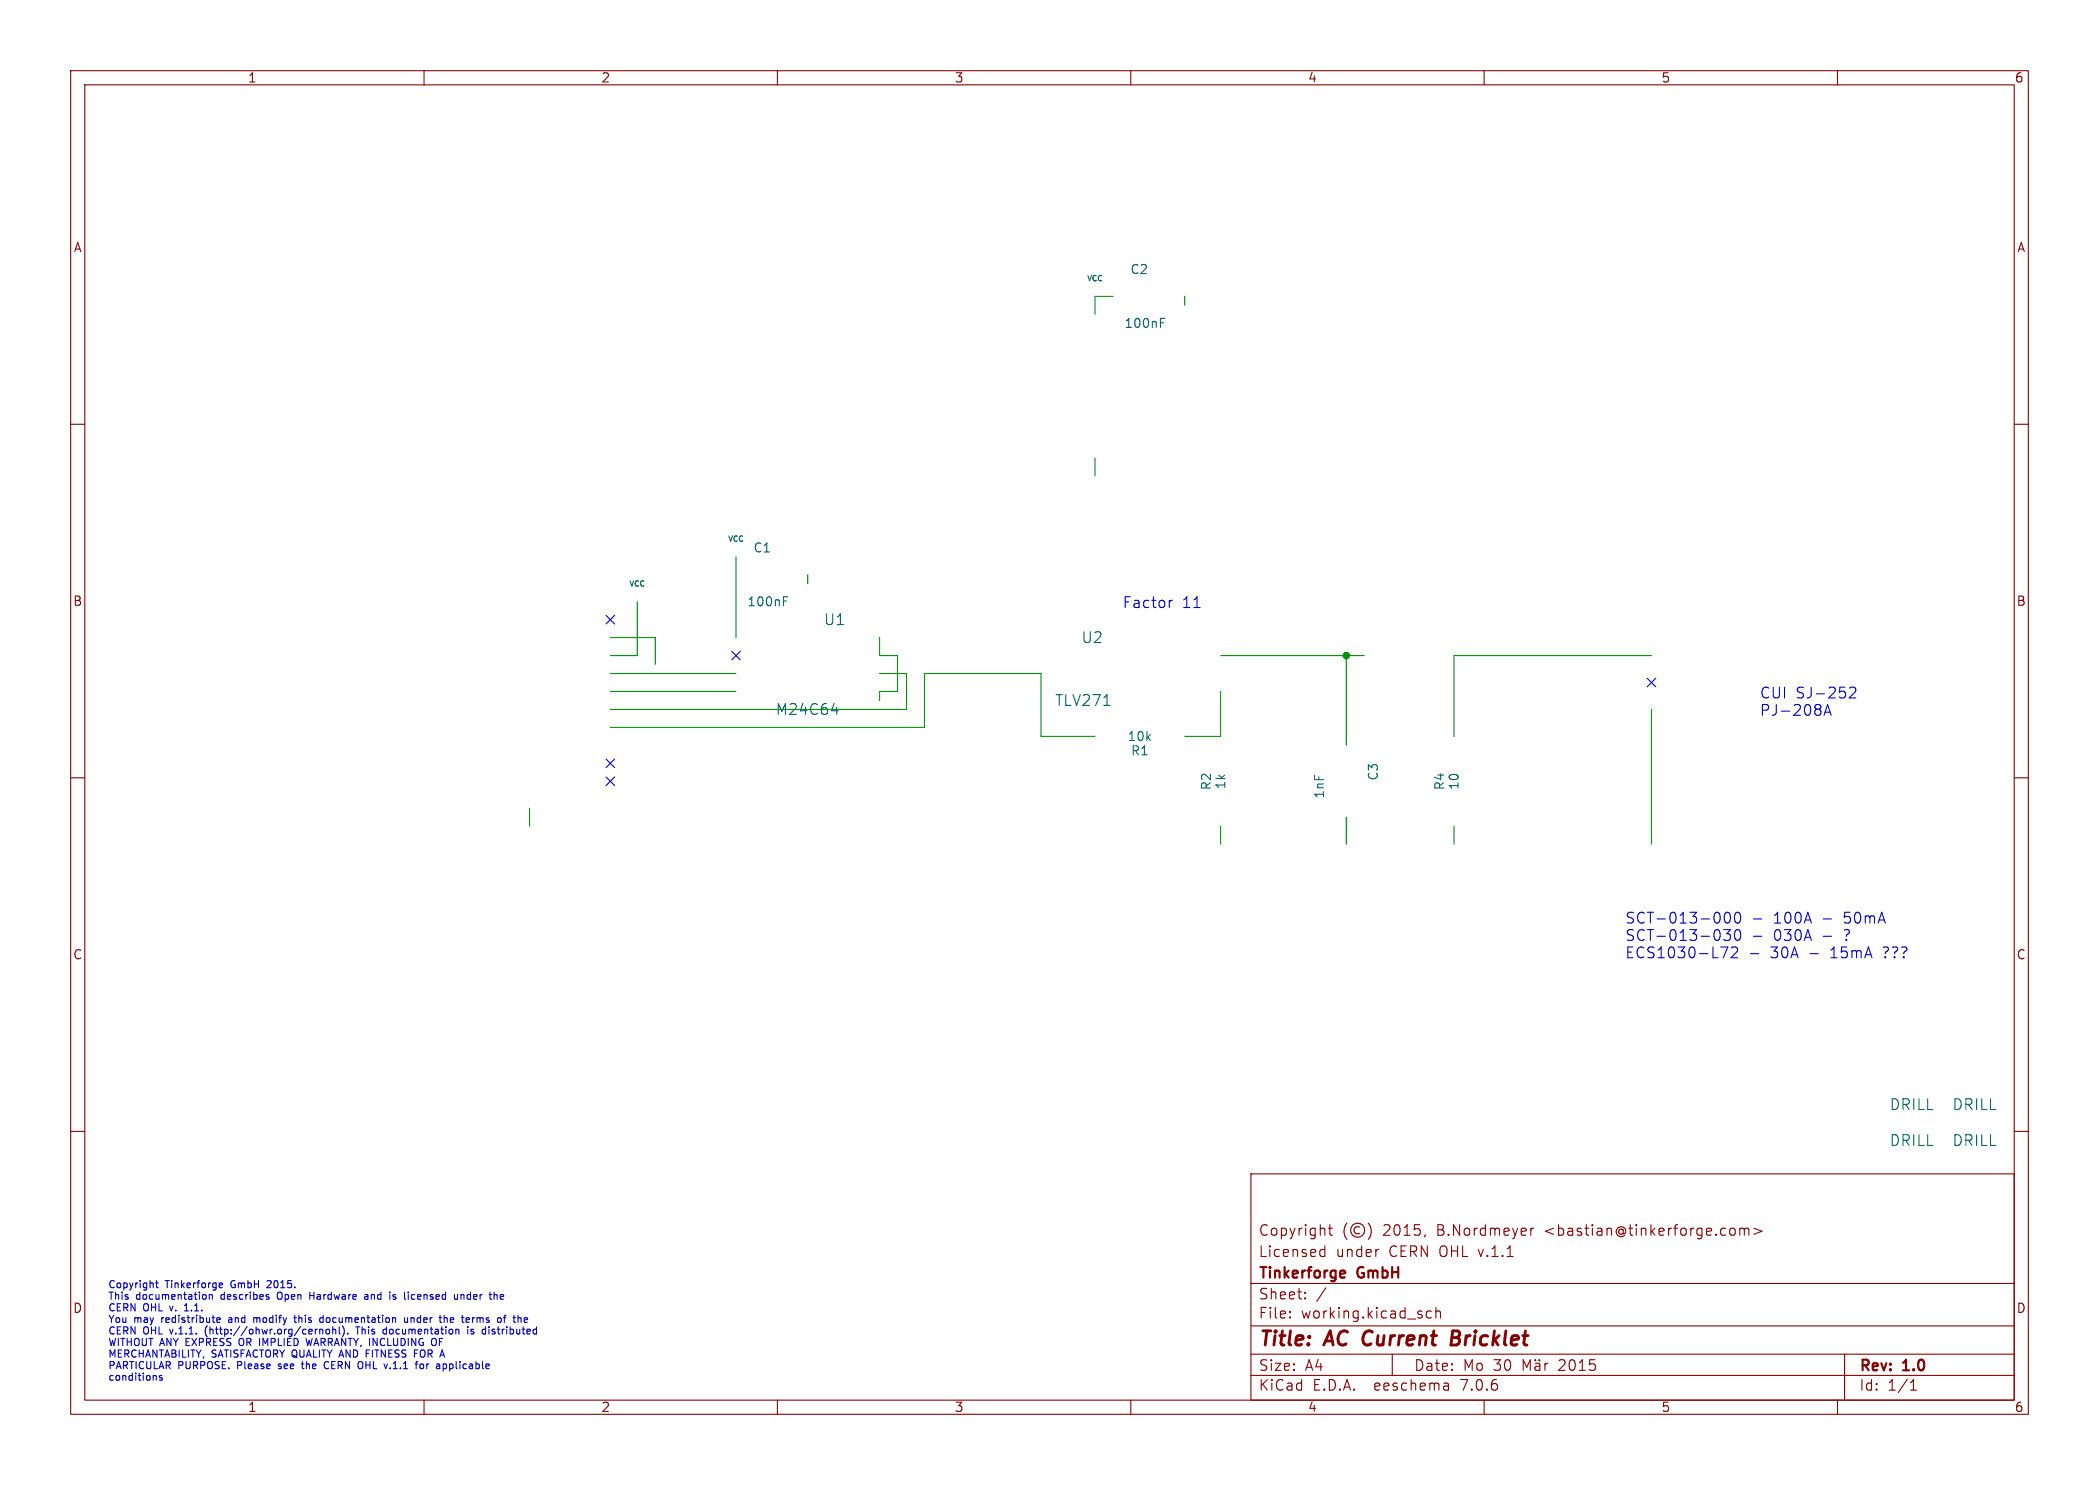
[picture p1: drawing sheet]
<svg xmlns="http://www.w3.org/2000/svg" width="297mm" height="210mm" viewBox="0 0 297 210" stroke-linecap="round" stroke-linejoin="round" font-family="sans-serif">
<g fill="none" stroke="#840000" stroke-width=".15">
<path d="M10 10h277v190h-277zM12 12h273v186h-273zM60 10v2M110 10v2M160 10v2M210 10v2M260 10v2M10 60h2M285 60h2M10 110h2M285 110h2M10 160h2"/>
<path d="M285 160h2M177 166h108v32h-108zM186.9 177.6l.1 .1 .5-.1M186.9 176.8l.1-.1 .5 .1M187.5 176.2v1.5M188 173.7h.5M188.2 173.2v1.3v.1l.3 .1M190.6 173a1.72 1.72 0 0 0 0 2.3M192.4 173.6a.52 .52 0 0 0-.8 .4 .52 .52 0 0 0 .8 .4M193.6 173a1.72 1.72 0 0 1 0 2.3M195 176.7h.1M201.7 174.6l-.2 .3"/>
<path d="M216.6 173.7v1M217 173.7l-.3 .1-.1 .2M245 173.7a.41 .41 0 0 1 .5 .3v.4a.41 .41 0 0 1-.5 .3M246.2 173.8a.37 .37 0 0 1 .6 .1M246.2 173.7v1M246.8 173.9l.2-.2 .4 .1 .1 .9M246.8 173.9v.8M248.2 173.7l1.1 .4-1.1 .5M60 198v2M110 198v2M160 198v2M177 194.5h108"/>
<path d="M177 191.5h108M177 187.5h108M177 181.5h108M182.5 186.3h.1l-.1 .1M182.5 186.3v.1M182.5 185.5v.1M182.5 185.5h.1l-.1 .1M184.7 183.6v.1M184.7 183.6h-.1l.1 .1M184.7 182.8v.1M184.7 182.8h-.1l.1 .1M187.6 182.1l-1.3 2"/>
<path d="M197 191.5v3M202.5 185.5l-.4-.1-.3 .3v.4l.2 .2 .1 .1 .4-.1M203.2 185.5a.37 .37 0 0 1 .6 .1v.8M203.2 184.9v1.5M204.9 195.7l.1 .9M205 196.5l-.2 .1M205 196h-.2M210 198v2M215.5 193.8v-1.5l.5 1.1 .5-1.1v1.5M217.2 192.9l.2-.1 .4 .1 .1 .9M217.2 192.3l.1 .1h-.1M217.2 192.3v.1"/>
<path d="M217.8 192.3l.1 .1h-.1M217.8 192.3l-.1 .1h.1M217.8 192.3v.1M217.9 193.2h-.5a.29 .29 0 0 0-.2 .3 .29 .29 0 0 0 .2 .3l.5-.1M218.6 192.8v1M219 192.8l-.3 .1-.1 .2M260 198v2M261 191.5v6.5M270.3 196.6h.9M270.3 195.5l.4-.4v1.5"/>
<circle cx="192.1" cy="174" r="1"/>
</g>
<path d="M205.4 189.2h.7M206.1 189.2l.3 .1M206.2 188.2h-.6l-.3 2h.8l.2-.1M206.3 189.1l-.2 .1" fill="none" stroke="#840000" stroke-width=".4"/>
<path d="M190.1 179.7l.2 .1v.2l-.7 .2M190.3 180.6l-.2 .1" fill="none" stroke="#840000" stroke-width=".3"/>
<g fill="none" stroke="#0000c2" stroke-width=".15">
<path d="M165.9 84.9l-.3 .1-.1 .2M261.7 97.3l.2-.1 .5 .1a.42 .42 0 0 1 .1 .5l-.9 .9h1M258.1 101.2l.5-1.6 .5 1.6M258.2 100.7h.8M243.3 129.2a1.28 1.28 0 0 1 0 1.2M243.3 131.6a1.28 1.28 0 0 1 0 1.2M243.5 133.9h1l-.7 1.5M243.9 131.5h.9l-.5 .5a.41 .41 0 0 1 .5 .3v.4l-.1 .2-.6 .1-.2-.2M244.1 129.2a.36 .36 0 0 1 .4-.2 .36 .36 0 0 1 .3 .3 .79 .79 0 0 1-.5 1.2 .93 .93 0 0 1-.2-1.3zM245 134.1l.2-.2 .5 .1a.41 .41 0 0 1 .1 .6l-.9 .8h1M245.6 129.1a.36 .36 0 0 1 .6 .2 .79 .79 0 0 1-.4 1.2 1.01 1.01 0 0 1-.2-1.4zM245.6 131.5a.36 .36 0 0 1 .6 .3 .79 .79 0 0 1-.4 1.2 1.01 1.01 0 0 1-.2-1.5z"/>
<path d="M247.7 134.9h1.1M248.1 130h1.2M248.1 132.4h1.2M22 194.5l.1 .2v.5M22 181.4h.4M22.2 181.1v.9l.2 .1M22.9 194.6l-.2-.1-.2 .2 .1 .1 .3 .1v.2h-.4M26.1 185.4h.6M26.3 184.5l-.2 .2M28.8 183.1h.3l.1 .2-.1 .4h-.3M29.1 187.9v.7M29.6 183.2l.2-.1h.2v.6"/>
<path d="M29.6 183.1v.6M30.7 186.7l.5-.1-.1-.2-.3-.1-.1 .2v.5h.4M31 181.6l.2-.2h.2l.1 .2v.1l-.5 .1M31 182l.2 .1h.3M32.4 186.7v.3M33.9 189.4v.7M35.9 186.3v.7M36.2 186.3l-.3 .1M37.8 181.1v.1M37.9 183.4l.2 .2-.2 .1M37.9 183.1h.1M38.3 181.5l-.6 .6h.7"/>
<path d="M39.3 182.9v.7M39.4 193.5l.1 .1M39.4 192.9v.3M41.6 186.3h.3M41.7 186v.9l.2 .1M42.6 192.9h.4M42.8 192.5v.9l.2 .2M43.3 189.3l.2 1 .2-.7 .2 .7M43.8 182.7v1M43.8 183.2h.6M45.2 186.8l.2 .2h.3M45.2 188v.7"/>
<path d="M45.2 188.1l.2-.1h.2l.1 .7M45.7 186.4l-.3-.1-.2 .2M45.7 186v1M46.1 192.6a.5 .5 0 0 0-.2 .6 .5 .5 0 0 0 .5 .3M46.2 188h.2l.2 .2v.3l-.2 .2-.2-.1-.1-.1zM47.1 188.1l.1-.1h.3v.7M47.1 187.6v1.1M48 187.6v.9l.1 .2M48.5 187.5a1.19 1.19 0 0 1 0 1.5M49.2 188.6v.1M50.6 187.6v1.1M51.2 192.6a.72 .72 0 0 1 0 .9"/>
<path d="M51.6 183.1h.4l.1 .6M51.8 191.4h.4M52.1 183.3l-.4 .1-.1 .1 .1 .2h.4M54.2 188.6l.2 .1 .3-.1M54.7 188h-.3l-.2 .1M54.7 187.6v1.1M55.6 183.7h.4M56 183.1h-.3l-.1 .1v.2l.4 .1M57.2 186.3l.1 .7h.2l.2-.1M57.7 186.3v.7M57.8 182.7v.1M58.2 186.3v.7"/>
<path d="M58.3 183.1l-.1 .2 .1 .4M58.3 186.3l-.1 .1M58.6 191.4h.4M59.5 192.9h.3l.1 .2v.3l-.1 .2-.3-.1-.1-.1zM61.6 189.3a.72 .72 0 0 1 0 .9M62.7 192.9h.3l.2 .2-.1 .4h-.4M62.9 186.4l.1-.1 .2 .1 .1 .6M62.9 186v1M64.3 183.1l.1 .6h.2h.1M64.7 183.1v.6M64.8 188l.1 .1v.6M65.2 183.1v.6"/>
<path d="M65.6 183.1h-.2l-.2 .1M66.2 187.6v.1M66.2 188v.7M66.3 186.3l.1 .3-.5 .1M66.4 187h-.1M66.6 188.6h.4M66.9 186.3v.7M66.9 186.4v.1M67 188h-.2l-.2 .1 .1 .2 .3 .1M69.2 187.6v.1M69.2 188v.7M70.1 183.1l.2 .1v.5"/>
<path d="M70.8 183.1v.6M71.2 186.3h.4M71.3 183.3l-.5 .1M71.6 186l-.2 .1v.9M74.2 187h.4M74.2 186.4l.3-.1 .2 .3-.5 .1"/>
</g>
<g fill="none" stroke="#009600" stroke-width=".15">
<path d="M157.5 41.9h-2.6v2.6M167.6 41.9v1.3M104.1 78.7v11.5M154.9 64.8v2.5M86.4 97.8h17.7M86.4 90.2h6.3v3.8M86.4 95.3h17.7M90.2 85.1v7.6h-3.8M114.3 81.3v1.3M124.5 95.3h3.8v5h-41.9M124.5 90.2v2.5h2.5v5.1h-2.5v1.3M172.7 97.8v6.3h-5.1"/>
<path d="M172.7 92.7h20.3M190.5 92.7v12.7M233.7 92.7h-28v11.4M74.9 114.3v2.5M86.4 102.9h44.4v-7.6h16.5v8.8h7.6M172.7 116.8v2.6M190.5 115.6v3.8M205.7 116.8v2.6M233.7 100.3v19.1"/>
</g>
<path d="M85.8 87l1.2 1.2M87 87l-1.2 1.2M103.5 92.1l1.2 1.2M104.7 92.1l-1.2 1.2M233.1 95.9l1.2 1.2M234.3 95.9l-1.2 1.2M85.8 107.3l1.2 1.3M85.8 109.9l1.2 1.2M87 109.9l-1.2 1.2M87 107.3l-1.2 1.3" fill="none" stroke="#000084" stroke-width=".15"/>
<path d="M164.2 45.6h.4M164.2 45h.6M110.9 85h.4M110.9 84.4h.6M156.2 99.8h.9M117.7 100.5h.9M118.4 100v1" fill="none" stroke="#006464" stroke-width=".15"/>
<circle cx="190.5" cy="92.7" r=".46" fill="#009600" stroke="#009600" stroke-width=".15"/>
<g font-size="2.8" fill="#840000">
<text x="178" y="190.9">Title:</text>
<text x="187.7" y="190.9">AC Current</text>
<text x="207" y="190.9">Bricklet</text>
</g>
<g font-size="2.1" fill="#006464">
<text x="116.5" y="88.6">U1</text>
<text x="153" y="91.2">U2</text>
<text x="109.7" y="101.3">M24C64</text>
<text x="149.2" y="100.1">TLV271</text>
<text x="267.3" y="157.2">DRILL</text>
<text x="276.2" y="157.2">DRILL</text>
<text x="267.3" y="162.3">DRILL</text>
<text x="276.2" y="162.3">DRILL</text>
</g>
<g font-size="2.1" fill="#0000c2">
<text x="158.7" y="86.1">Factor</text>
<text x="167.2" y="86.1">11</text>
<text x="248.9" y="98.9">CUI</text>
<text x="248.9" y="101.4">PJ-208A</text>
<text x="254.1" y="98.9">SJ-252</text>
<text x="229.9" y="130.7">SCT-013-000</text>
<text x="251" y="130.7">100A</text>
<text x="258" y="130.7">-</text>
<text x="261.2" y="130.7">50mA</text>
<text x="229.9" y="133.2">SCT-013-030</text>
<text x="229.9" y="135.6">ECS1030-L72</text>
<text x="250.6" y="135.6">30A</text>
<text x="251" y="133.2">030A</text>
<text x="256.1" y="135.6">-</text>
<text x="258" y="133.2">-</text>
<text x="259.3" y="135.6">15mA</text>
<text x="261.2" y="133.2">?</text>
<text x="266.8" y="135.6">???</text>
</g>
<g font-size="2.1" fill="#840000">
<text x="178" y="178">Licensed</text>
<text x="178" y="175">Copyright</text>
<text x="189" y="178">under</text>
<text x="195.7" y="175">2015,</text>
<text x="196.6" y="178">CERN OHL v.1.1</text>
<text x="203.5" y="175">B.Nordmeyer</text>
<text x="218.8" y="175">&lt;bastian@tinkerforge.com&gt;</text>
<text x="178" y="184">Sheet:</text>
<text x="178" y="181.2">Tinkerforge</text>
<text x="192.2" y="181.2">GmbH</text>
<text x="178" y="186.7">File:</text>
<text x="184.1" y="186.7">working.kicad_sch</text>
<text x="178" y="196.9">KiCad</text>
<text x="178" y="194.1">Size:</text>
<text x="184.7" y="194.1">A4</text>
<text x="185.7" y="196.9">E.D.A.</text>
<text x="194.6" y="196.9">eeschema</text>
<text x="200" y="194.1">Date:</text>
<text x="207" y="196.9">7.0.6</text>
<text x="207" y="194.1">Mo</text>
<text x="211.4" y="194.1">30</text>
<text x="220.8" y="194.1">2015</text>
<text x="263" y="194.3">Rev:</text>
<text x="263" y="196.9">Id:</text>
<text x="267.1" y="196.9">1/1</text>
<text x="269.4" y="194.3">1.0</text>
</g>
<g font-size="1.8" fill="#840000">
<text x="35" y="11.9">1</text>
<text x="85" y="11.9">2</text>
<text x="135" y="11.9">3</text>
<text x="185" y="11.9">4</text>
<text x="235" y="11.9">5</text>
<text x="285" y="11.9">6</text>
<text x="10.3" y="35.9">A</text>
<text x="285.3" y="35.9">A</text>
<text x="10.3" y="85.9">B</text>
<text x="285.3" y="85.9">B</text>
<text x="10.3" y="135.9">C</text>
<text x="285.3" y="135.9">C</text>
<text x="10.3" y="185.9">D</text>
<text x="285.3" y="185.9">D</text>
<text x="35" y="199.9">1</text>
<text x="85" y="199.9">2</text>
<text x="135" y="199.9">3</text>
<text x="185" y="199.9">4</text>
<text x="235" y="199.9">5</text>
<text x="285" y="199.9">6</text>
</g>
<g font-size="1.8" fill="#006464">
<text x="159.9" y="39">C2</text>
<text x="159" y="46.6">100nF</text>
<text x="106.5" y="78.3">C1</text>
<text x="105.7" y="86">100nF</text>
<text x="159.5" y="105">10k</text>
<text x="159.9" y="107">R1</text>
<text x="171.6" y="111.8" transform="rotate(-90 171.6 111.8)">R2</text>
<text x="173.6" y="111.7" transform="rotate(-90 173.6 111.7)">1k</text>
<text x="187.6" y="113" transform="rotate(-90 187.6 113)">1nF</text>
<text x="195.2" y="110.5" transform="rotate(-90 195.2 110.5)">C3</text>
<text x="204.6" y="111.8" transform="rotate(-90 204.6 111.8)">R4</text>
<text x="206.6" y="111.8" transform="rotate(-90 206.6 111.8)">10</text>
</g>
<g font-size="1.4" fill="#0000c2">
<text x="15.2" y="182.2">Copyright</text>
<text x="15.2" y="183.9">This</text>
<text x="15.2" y="185.5">CERN</text>
<text x="19.3" y="183.9">documentation</text>
<text x="20.3" y="185.5">OHL</text>
<text x="23.4" y="182.2">Tinkerforge</text>
<text x="24.3" y="185.5">v.</text>
<text x="26.5" y="185.5">1.1.</text>
<text x="31.5" y="183.9">describes</text>
<text x="32.9" y="182.2">GmbH</text>
<text x="38.3" y="182.2">2015.</text>
<text x="39.7" y="183.9">Open</text>
<text x="44.5" y="183.9">Hardware</text>
<text x="52.6" y="183.9">and</text>
<text x="56.3" y="183.9">is</text>
<text x="58.7" y="183.9">licensed</text>
<text x="66" y="183.9">under</text>
<text x="71.3" y="183.9">the</text>
<text x="15.2" y="187.2">You</text>
<text x="15.2" y="188.8">CERN</text>
<text x="15.2" y="190.4">WITHOUT ANY EXPRESS</text>
<text x="19" y="187.2">may</text>
<text x="20.3" y="188.8">OHL</text>
<text x="23.1" y="187.2">redistribute</text>
<text x="24.3" y="188.8">v.1.1.</text>
<text x="29.5" y="188.8">(http://ohwr.org/cernohl).</text>
<text x="32.8" y="187.2">and</text>
<text x="34.3" y="190.4">OR IMPLIED</text>
<text x="36.6" y="187.2">modify</text>
<text x="42.6" y="187.2">this</text>
<text x="44.3" y="190.4">WARRANTY, INCLUDING</text>
<text x="46.5" y="187.2">documentation</text>
<text x="51.1" y="188.8">This</text>
<text x="55.2" y="188.8">documentation</text>
<text x="58.7" y="187.2">under</text>
<text x="62.5" y="190.4">OF</text>
<text x="64" y="187.2">the</text>
<text x="67.4" y="187.2">terms</text>
<text x="67.4" y="188.8">is</text>
<text x="69.7" y="188.8">distributed</text>
<text x="72.6" y="187.2">of</text>
<text x="15.2" y="192.1">MERCHANTABILITY,</text>
<text x="15.2" y="193.7">PARTICULAR</text>
<text x="15.2" y="195.3">conditions</text>
<text x="25.2" y="193.7">PURPOSE.</text>
<text x="30" y="192.1">SATISFACTORY QUALITY AND</text>
<text x="33.8" y="193.7">Please</text>
<text x="39.9" y="193.7">see</text>
<text x="43.4" y="193.7">the</text>
<text x="46.8" y="193.7">CERN</text>
<text x="51.9" y="193.7">OHL</text>
<text x="52.5" y="192.1">FITNESS</text>
<text x="55.9" y="193.7">v.1.1</text>
<text x="59.6" y="192.1">FOR</text>
<text x="60.6" y="193.7">for</text>
<text x="63.7" y="193.7">applicable</text>
</g>
<g font-size="1.1" fill="#006464">
<text x="153.7" y="40">VCC</text>
<text x="102.9" y="76.8">VCC</text>
<text x="88.9" y="83.2">VCC</text>
</g>
</svg>
